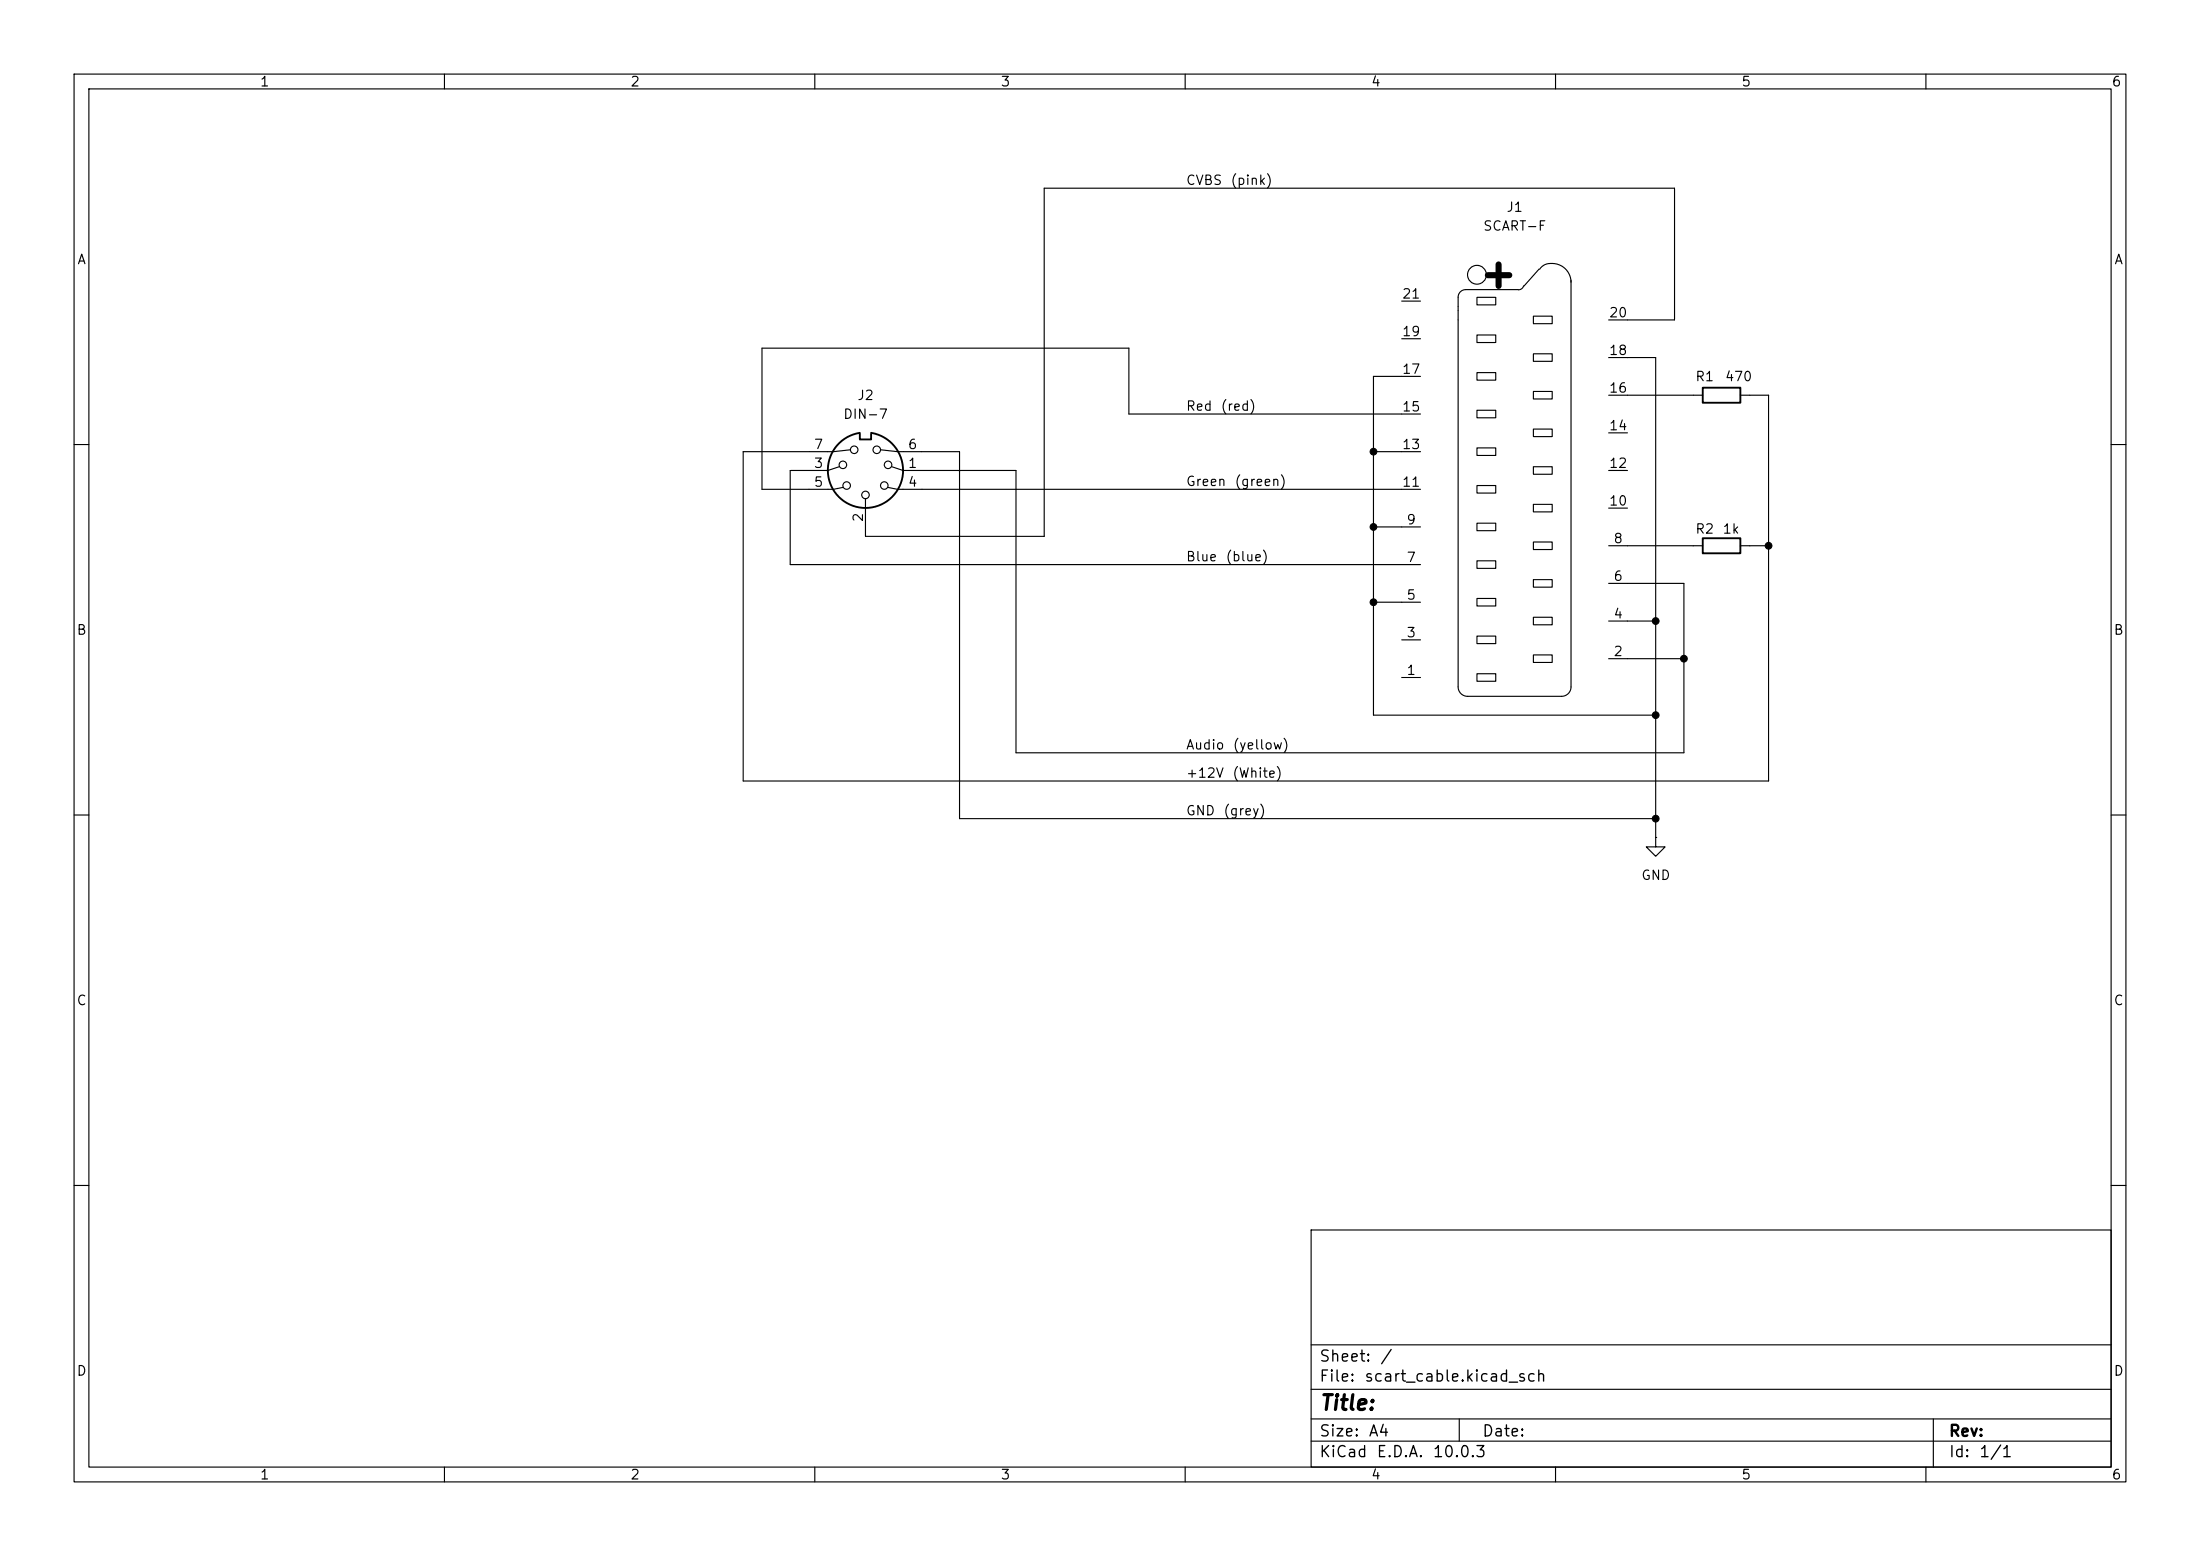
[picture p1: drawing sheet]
(kicad_sch
 (version 20260306)
 (generator "eeschema")
 (generator_version "10.0")
 (paper "A4")
 (lib_symbols
  (symbol "Connector:DIN-7"
   (pin_names
    (offset 1.016)) (exclude_from_sim no) (in_bom yes) (on_board yes)
   (in_pos_files yes)
   (duplicate_pin_numbers_are_jumpers no)
   (property "Reference" "J" (at 3.175 5.715 0) (show_name no) (do_not_autoplace no) (effects (font (size 1.27 1.27))))
   (property "Value" "DIN-7" (at 0 -6.604 0) (show_name no) (do_not_autoplace no) (effects (font (size 1.27 1.27))))
   (property "Footprint" "" (at 0 0 0) (show_name no) (do_not_autoplace no) (hide yes) (effects (font (size 1.27 1.27))))
   (property "Datasheet" "http://www.mouser.com/ds/2/18/40_c091_abd_e-75918.pdf" (at 0 0 0) (show_name no) (do_not_autoplace no) (hide yes) (effects (font (size 1.27 1.27))))
   (property "Description" "7-pin DIN connector" (at 0 0 0) (show_name no) (do_not_autoplace no) (hide yes) (effects (font (size 1.27 1.27))))
   (symbol "DIN-7_0_1"
    (polyline (pts (xy -5.08 2.54) (xy -4.318 2.54) (xy -3.048 2.286)) (stroke (width 0) (type default)) (fill (type none)))
    (polyline (pts (xy -5.08 0) (xy -3.556 -0.508)) (stroke (width 0) (type default)) (fill (type none)))
    (polyline (pts (xy -5.08 -2.54) (xy -4.318 -2.54) (xy -2.032 -2.794)) (stroke (width 0) (type default)) (fill (type none)))
    (circle (center -3.048 -0.762) (radius 0.508) (stroke (width 0) (type default)) (fill (type none)))
    (circle (center -2.54 2.032) (radius 0.508) (stroke (width 0) (type default)) (fill (type none)))
    (circle (center -1.524 -2.794) (radius 0.508) (stroke (width 0) (type default)) (fill (type none)))
    (polyline (pts (xy -0.762 -4.953) (xy -0.762 -4.191) (xy 0.762 -4.191) (xy 0.762 -4.953)) (stroke (width 0.254) (type default)) (fill (type none)))
    (arc (start 5.08 0) (mid 3.8673 -3.3444) (end 0.762 -5.08) (stroke (width 0.254) (type default)) (fill (type none)))
    (polyline (pts (xy 0 5.08) (xy 0 3.81)) (stroke (width 0) (type default)) (fill (type none)))
    (circle (center 0 3.302) (radius 0.508) (stroke (width 0) (type default)) (fill (type none)))
    (arc (start -5.08 0) (mid 0 5.0579) (end 5.08 0) (stroke (width 0.254) (type default)) (fill (type none)))
    (arc (start -0.762 -5.08) (mid -3.8597 -3.3379) (end -5.08 0) (stroke (width 0.254) (type default)) (fill (type none)))
    (circle (center 1.524 -2.794) (radius 0.508) (stroke (width 0) (type default)) (fill (type none)))
    (circle (center 2.54 2.032) (radius 0.508) (stroke (width 0) (type default)) (fill (type none)))
    (circle (center 3.048 -0.762) (radius 0.508) (stroke (width 0) (type default)) (fill (type none)))
    (polyline (pts (xy 5.08 2.54) (xy 4.318 2.54) (xy 3.048 2.286)) (stroke (width 0) (type default)) (fill (type none)))
    (polyline (pts (xy 5.08 0) (xy 3.556 -0.508)) (stroke (width 0) (type default)) (fill (type none)))
    (polyline (pts (xy 5.08 -2.54) (xy 4.318 -2.54) (xy 2.032 -2.794)) (stroke (width 0) (type default)) (fill (type none))))
   (symbol "DIN-7_1_1"
    (pin passive line (at -7.62 0 0) (length 2.54) (name "" (effects (font (size 1.27 1.27)))) (number "1" (effects (font (size 1.27 1.27)))))
    (pin passive line (at 0 7.62 270) (length 2.54) (name "" (effects (font (size 1.27 1.27)))) (number "2" (effects (font (size 1.27 1.27)))))
    (pin passive line (at 7.62 0 180) (length 2.54) (name "" (effects (font (size 1.27 1.27)))) (number "3" (effects (font (size 1.27 1.27)))))
    (pin passive line (at -7.62 2.54 0) (length 2.54) (name "" (effects (font (size 1.27 1.27)))) (number "4" (effects (font (size 1.27 1.27)))))
    (pin passive line (at 7.62 2.54 180) (length 2.54) (name "" (effects (font (size 1.27 1.27)))) (number "5" (effects (font (size 1.27 1.27)))))
    (pin passive line (at -7.62 -2.54 0) (length 2.54) (name "" (effects (font (size 1.27 1.27)))) (number "6" (effects (font (size 1.27 1.27)))))
    (pin passive line (at 7.62 -2.54 180) (length 2.54) (name "" (effects (font (size 1.27 1.27)))) (number "7" (effects (font (size 1.27 1.27))))))
   (embedded_fonts no))
  (symbol "Connector:SCART-F"
   (pin_names
    (offset 0.762) (hide yes)) (exclude_from_sim no) (in_bom yes) (on_board yes)
   (in_pos_files yes)
   (duplicate_pin_numbers_are_jumpers no)
   (property "Reference" "J" (at 0 31.75 0) (show_name no) (do_not_autoplace no) (effects (font (size 1.27 1.27))))
   (property "Value" "SCART-F" (at 1.016 -29.21 0) (show_name no) (do_not_autoplace no) (effects (font (size 1.27 1.27))))
   (property "Footprint" "" (at 0 1.27 0) (show_name no) (do_not_autoplace no) (hide yes) (effects (font (size 1.27 1.27))))
   (property "Datasheet" "" (at 0 1.27 0) (show_name no) (do_not_autoplace no) (hide yes) (effects (font (size 1.27 1.27))))
   (property "Description" "Prise Peritel" (at 0 0 0) (show_name no) (do_not_autoplace no) (hide yes) (effects (font (size 1.27 1.27))))
   (symbol "SCART-F_0_1"
    (polyline (pts (xy -7.62 24.6634) (xy -7.62 25.9334)) (stroke (width 0) (type default)) (fill (type none)))
    (polyline (pts (xy -7.62 24.6634) (xy -7.62 24.13)) (stroke (width 0) (type default)) (fill (type none)))
    (polyline (pts (xy -7.62 22.86) (xy -7.62 24.13)) (stroke (width 0) (type default)) (fill (type none)))
    (polyline (pts (xy -7.62 22.86) (xy -7.62 -26.67)) (stroke (width 0) (type default)) (fill (type none)))
    (polyline (pts (xy -6.604 26.9494) (xy 0.508 26.9494)) (stroke (width 0) (type default)) (fill (type none)))
    (arc (start -7.62 25.9334) (mid -7.3224 26.6518) (end -6.604 26.9494) (stroke (width 0) (type default)) (fill (type none)))
    (polyline (pts (xy -6.35 -27.94) (xy 6.35 -27.94)) (stroke (width 0) (type default)) (fill (type none)))
    (arc (start -6.35 -27.94) (mid -7.248 -27.568) (end -7.62 -26.67) (stroke (width 0) (type default)) (fill (type none)))
    (circle (center -5.08 28.956) (radius 1.27) (stroke (width 0) (type default)) (fill (type none)))
    (rectangle (start -5.08 25.908) (end -2.54 24.892) (stroke (width 0) (type default)) (fill (type none)))
    (rectangle (start -5.08 20.828) (end -2.54 19.812) (stroke (width 0) (type default)) (fill (type none)))
    (rectangle (start -5.08 15.748) (end -2.54 14.732) (stroke (width 0) (type default)) (fill (type none)))
    (rectangle (start -5.08 10.668) (end -2.54 9.652) (stroke (width 0) (type default)) (fill (type none)))
    (rectangle (start -5.08 5.588) (end -2.54 4.572) (stroke (width 0) (type default)) (fill (type none)))
    (rectangle (start -5.08 0.508) (end -2.54 -0.508) (stroke (width 0) (type default)) (fill (type none)))
    (rectangle (start -5.08 -4.572) (end -2.54 -5.588) (stroke (width 0) (type default)) (fill (type none)))
    (rectangle (start -5.08 -9.652) (end -2.54 -10.668) (stroke (width 0) (type default)) (fill (type none)))
    (rectangle (start -5.08 -14.732) (end -2.54 -15.748) (stroke (width 0) (type default)) (fill (type none)))
    (rectangle (start -5.08 -19.812) (end -2.54 -20.828) (stroke (width 0) (type default)) (fill (type none)))
    (rectangle (start -5.08 -24.892) (end -2.54 -25.908) (stroke (width 0) (type default)) (fill (type none)))
    (arc (start 1.2192 27.4574) (mid 0.955 27.0688) (end 0.508 26.924) (stroke (width 0) (type default)) (fill (type none)))
    (rectangle (start 2.54 23.368) (end 5.08 22.352) (stroke (width 0) (type default)) (fill (type none)))
    (rectangle (start 2.54 18.288) (end 5.08 17.272) (stroke (width 0) (type default)) (fill (type none)))
    (rectangle (start 2.54 13.208) (end 5.08 12.192) (stroke (width 0) (type default)) (fill (type none)))
    (rectangle (start 2.54 8.128) (end 5.08 7.112) (stroke (width 0) (type default)) (fill (type none)))
    (rectangle (start 2.54 3.048) (end 5.08 2.032) (stroke (width 0) (type default)) (fill (type none)))
    (rectangle (start 2.54 -2.032) (end 5.08 -3.048) (stroke (width 0) (type default)) (fill (type none)))
    (rectangle (start 2.54 -7.112) (end 5.08 -8.128) (stroke (width 0) (type default)) (fill (type none)))
    (rectangle (start 2.54 -12.192) (end 5.08 -13.208) (stroke (width 0) (type default)) (fill (type none)))
    (rectangle (start 2.54 -17.272) (end 5.08 -18.288) (stroke (width 0) (type default)) (fill (type none)))
    (rectangle (start 2.54 -22.352) (end 5.08 -23.368) (stroke (width 0) (type default)) (fill (type none)))
    (polyline (pts (xy 3.302 29.718) (xy 1.27 27.432)) (stroke (width 0) (type default)) (fill (type none)))
    (arc (start 3.3782 29.6926) (mid 4.0004 30.2733) (end 4.826 30.48) (stroke (width 0) (type default)) (fill (type none)))
    (polyline (pts (xy 4.826 30.48) (xy 5.08 30.48)) (stroke (width 0) (type default)) (fill (type none)))
    (arc (start 5.08 30.48) (mid 6.8761 29.7361) (end 7.62 27.94) (stroke (width 0) (type default)) (fill (type none)))
    (arc (start 7.62 -26.67) (mid 7.248 -27.568) (end 6.35 -27.94) (stroke (width 0) (type default)) (fill (type none)))
    (polyline (pts (xy 7.62 -26.67) (xy 7.62 28.2194)) (stroke (width 0) (type default)) (fill (type none)))
    (text "+" (at -1.778 29.21 0) (effects (font (size 3.81 3.81)
    (bold yes)))))
   (symbol "SCART-F_1_1"
    (pin passive line (at -15.24 -25.4 0) (length 2.54) (name "P1" (effects (font (size 1.27 1.27)))) (number "1" (effects (font (size 1.27 1.27)))))
    (pin passive line (at 15.24 -22.86 180) (length 2.54) (name "P2" (effects (font (size 1.27 1.27)))) (number "2" (effects (font (size 1.27 1.27)))))
    (pin passive line (at -15.24 -20.32 0) (length 2.54) (name "P3" (effects (font (size 1.27 1.27)))) (number "3" (effects (font (size 1.27 1.27)))))
    (pin passive line (at 15.24 -17.78 180) (length 2.54) (name "P4" (effects (font (size 1.27 1.27)))) (number "4" (effects (font (size 1.27 1.27)))))
    (pin passive line (at -15.24 -15.24 0) (length 2.54) (name "P5" (effects (font (size 1.27 1.27)))) (number "5" (effects (font (size 1.27 1.27)))))
    (pin passive line (at 15.24 -12.7 180) (length 2.54) (name "P6" (effects (font (size 1.27 1.27)))) (number "6" (effects (font (size 1.27 1.27)))))
    (pin passive line (at -15.24 -10.16 0) (length 2.54) (name "P7" (effects (font (size 1.27 1.27)))) (number "7" (effects (font (size 1.27 1.27)))))
    (pin passive line (at 15.24 -7.62 180) (length 2.54) (name "P8" (effects (font (size 1.27 1.27)))) (number "8" (effects (font (size 1.27 1.27)))))
    (pin passive line (at -15.24 -5.08 0) (length 2.54) (name "P9" (effects (font (size 1.27 1.27)))) (number "9" (effects (font (size 1.27 1.27)))))
    (pin passive line (at 15.24 -2.54 180) (length 2.54) (name "P10" (effects (font (size 1.27 1.27)))) (number "10" (effects (font (size 1.27 1.27)))))
    (pin passive line (at -15.24 0 0) (length 2.54) (name "P11" (effects (font (size 1.27 1.27)))) (number "11" (effects (font (size 1.27 1.27)))))
    (pin passive line (at 15.24 2.54 180) (length 2.54) (name "P12" (effects (font (size 1.27 1.27)))) (number "12" (effects (font (size 1.27 1.27)))))
    (pin passive line (at -15.24 5.08 0) (length 2.54) (name "P13" (effects (font (size 1.27 1.27)))) (number "13" (effects (font (size 1.27 1.27)))))
    (pin passive line (at 15.24 7.62 180) (length 2.54) (name "P14" (effects (font (size 1.27 1.27)))) (number "14" (effects (font (size 1.27 1.27)))))
    (pin passive line (at -15.24 10.16 0) (length 2.54) (name "P15" (effects (font (size 1.27 1.27)))) (number "15" (effects (font (size 1.27 1.27)))))
    (pin passive line (at 15.24 12.7 180) (length 2.54) (name "P16" (effects (font (size 1.27 1.27)))) (number "16" (effects (font (size 1.27 1.27)))))
    (pin passive line (at -15.24 15.24 0) (length 2.54) (name "P17" (effects (font (size 1.27 1.27)))) (number "17" (effects (font (size 1.27 1.27)))))
    (pin passive line (at 15.24 17.78 180) (length 2.54) (name "P18" (effects (font (size 1.27 1.27)))) (number "18" (effects (font (size 1.27 1.27)))))
    (pin passive line (at -15.24 20.32 0) (length 2.54) (name "P19" (effects (font (size 1.27 1.27)))) (number "19" (effects (font (size 1.27 1.27)))))
    (pin passive line (at 15.24 22.86 180) (length 2.54) (name "P20" (effects (font (size 1.27 1.27)))) (number "20" (effects (font (size 1.27 1.27)))))
    (pin passive line (at -15.24 25.4 0) (length 2.54) (name "P21" (effects (font (size 1.27 1.27)))) (number "21" (effects (font (size 1.27 1.27))))))
   (embedded_fonts no))
  (symbol "Device:R"
   (pin_numbers (hide yes))
   (pin_names
    (offset 0)) (exclude_from_sim no) (in_bom yes) (on_board yes)
   (in_pos_files yes)
   (duplicate_pin_numbers_are_jumpers no)
   (property "Reference" "R" (at 2.032 0 90) (show_name no) (do_not_autoplace no) (effects (font (size 1.27 1.27))))
   (property "Value" "R" (at 0 0 90) (show_name no) (do_not_autoplace no) (effects (font (size 1.27 1.27))))
   (property "Footprint" "" (at -1.778 0 90) (show_name no) (do_not_autoplace no) (hide yes) (effects (font (size 1.27 1.27))))
   (property "Datasheet" "" (at 0 0 0) (show_name no) (do_not_autoplace no) (hide yes) (effects (font (size 1.27 1.27))))
   (property "Description" "Resistor" (at 0 0 0) (show_name no) (do_not_autoplace no) (hide yes) (effects (font (size 1.27 1.27))))
   (symbol "R_0_1"
    (rectangle (start -1.016 -2.54) (end 1.016 2.54) (stroke (width 0.254) (type default)) (fill (type none))))
   (symbol "R_1_1"
    (pin passive line (at 0 3.81 270) (length 1.27) (name "" (effects (font (size 1.27 1.27)))) (number "1" (effects (font (size 1.27 1.27)))))
    (pin passive line (at 0 -3.81 90) (length 1.27) (name "" (effects (font (size 1.27 1.27)))) (number "2" (effects (font (size 1.27 1.27))))))
   (embedded_fonts no))
  (symbol "power:GND"
   (power global)
   (pin_numbers (hide yes))
   (pin_names
    (offset 0) (hide yes)) (exclude_from_sim no) (in_bom yes) (on_board yes)
   (in_pos_files yes)
   (duplicate_pin_numbers_are_jumpers no)
   (property "Reference" "#PWR" (at 0 -6.35 0) (show_name no) (do_not_autoplace no) (hide yes) (effects (font (size 1.27 1.27))))
   (property "Value" "GND" (at 0 -3.81 0) (show_name no) (do_not_autoplace no) (effects (font (size 1.27 1.27))))
   (property "Footprint" "" (at 0 0 0) (show_name no) (do_not_autoplace no) (hide yes) (effects (font (size 1.27 1.27))))
   (property "Datasheet" "" (at 0 0 0) (show_name no) (do_not_autoplace no) (hide yes) (effects (font (size 1.27 1.27))))
   (property "Description" "Power symbol creates a global label with name \"GND\" , ground" (at 0 0 0) (show_name no) (do_not_autoplace no) (hide yes) (effects (font (size 1.27 1.27))))
   (symbol "GND_0_1"
    (polyline (pts (xy 0 0) (xy 0 -1.27) (xy 1.27 -1.27) (xy 0 -2.54) (xy -1.27 -1.27) (xy 0 -1.27)) (stroke (width 0) (type default)) (fill (type none))))
   (symbol "GND_1_1"
    (pin power_in line (at 0 0 270) (length 0) (name "" (effects (font (size 1.27 1.27)))) (number "1" (effects (font (size 1.27 1.27))))))
   (embedded_fonts no)))
 (junction
  (at 238.76 73.66)
  (diameter 0)
  (color 0 0 0 0))
 (junction
  (at 185.42 81.28)
  (diameter 0)
  (color 0 0 0 0))
 (junction
  (at 185.42 71.12)
  (diameter 0)
  (color 0 0 0 0))
 (junction
  (at 223.52 83.82)
  (diameter 0)
  (color 0 0 0 0))
 (junction
  (at 223.52 110.49)
  (diameter 0)
  (color 0 0 0 0))
 (junction
  (at 227.33 88.9)
  (diameter 0)
  (color 0 0 0 0))
 (junction
  (at 223.52 96.52)
  (diameter 0)
  (color 0 0 0 0))
 (junction
  (at 185.42 60.96)
  (diameter 0)
  (color 0 0 0 0))
 (wire
  (pts (xy 185.42 81.28) (xy 189.23 81.28))
  (stroke (width 0) (type default)))
 (wire
  (pts (xy 185.42 50.8) (xy 185.42 60.96))
  (stroke (width 0) (type default)))
 (wire
  (pts (xy 185.42 71.12) (xy 185.42 60.96))
  (stroke (width 0) (type default)))
 (wire
  (pts (xy 227.33 78.74) (xy 219.71 78.74))
  (stroke (width 0) (type default)))
 (wire
  (pts (xy 219.71 43.18) (xy 226.06 43.18))
  (stroke (width 0) (type default)))
 (wire
  (pts (xy 219.71 73.66) (xy 228.6 73.66))
  (stroke (width 0) (type default)))
 (wire
  (pts (xy 223.52 83.82) (xy 219.71 83.82))
  (stroke (width 0) (type default)))
 (wire
  (pts (xy 185.42 71.12) (xy 185.42 81.28))
  (stroke (width 0) (type default)))
 (wire
  (pts (xy 102.87 46.99) (xy 152.4 46.99))
  (stroke (width 0) (type default)))
 (wire
  (pts (xy 236.22 53.34) (xy 238.76 53.34))
  (stroke (width 0) (type default)))
 (wire
  (pts (xy 102.87 66.04) (xy 102.87 46.99))
  (stroke (width 0) (type default)))
 (wire
  (pts (xy 124.46 66.04) (xy 189.23 66.04))
  (stroke (width 0) (type default)))
 (wire
  (pts (xy 185.42 60.96) (xy 189.23 60.96))
  (stroke (width 0) (type default)))
 (wire
  (pts (xy 100.33 105.41) (xy 100.33 60.96))
  (stroke (width 0) (type default)))
 (wire
  (pts (xy 152.4 55.88) (xy 189.23 55.88))
  (stroke (width 0) (type default)))
 (wire
  (pts (xy 223.52 48.26) (xy 223.52 83.82))
  (stroke (width 0) (type default)))
 (wire
  (pts (xy 100.33 60.96) (xy 109.22 60.96))
  (stroke (width 0) (type default)))
 (wire
  (pts (xy 100.33 105.41) (xy 238.76 105.41))
  (stroke (width 0) (type default)))
 (wire
  (pts (xy 219.71 88.9) (xy 227.33 88.9))
  (stroke (width 0) (type default)))
 (wire
  (pts (xy 140.97 25.4) (xy 226.06 25.4))
  (stroke (width 0) (type default)))
 (wire
  (pts (xy 238.76 73.66) (xy 236.22 73.66))
  (stroke (width 0) (type default)))
 (wire
  (pts (xy 140.97 25.4) (xy 140.97 72.39))
  (stroke (width 0) (type default)))
 (wire
  (pts (xy 140.97 72.39) (xy 116.84 72.39))
  (stroke (width 0) (type default)))
 (wire
  (pts (xy 223.52 83.82) (xy 223.52 96.52))
  (stroke (width 0) (type default)))
 (wire
  (pts (xy 219.71 53.34) (xy 228.6 53.34))
  (stroke (width 0) (type default)))
 (wire
  (pts (xy 226.06 43.18) (xy 226.06 25.4))
  (stroke (width 0) (type default)))
 (wire
  (pts (xy 106.68 76.2) (xy 189.23 76.2))
  (stroke (width 0) (type default)))
 (wire
  (pts (xy 238.76 73.66) (xy 238.76 105.41))
  (stroke (width 0) (type default)))
 (wire
  (pts (xy 189.23 71.12) (xy 185.42 71.12))
  (stroke (width 0) (type default)))
 (wire
  (pts (xy 227.33 88.9) (xy 227.33 78.74))
  (stroke (width 0) (type default)))
 (wire
  (pts (xy 219.71 48.26) (xy 223.52 48.26))
  (stroke (width 0) (type default)))
 (wire
  (pts (xy 106.68 76.2) (xy 106.68 63.5))
  (stroke (width 0) (type default)))
 (wire
  (pts (xy 124.46 63.5) (xy 137.16 63.5))
  (stroke (width 0) (type default)))
 (wire
  (pts (xy 185.42 81.28) (xy 185.42 96.52))
  (stroke (width 0) (type default)))
 (wire
  (pts (xy 223.52 96.52) (xy 223.52 110.49))
  (stroke (width 0) (type default)))
 (wire
  (pts (xy 129.54 110.49) (xy 223.52 110.49))
  (stroke (width 0) (type default)))
 (wire
  (pts (xy 238.76 53.34) (xy 238.76 73.66))
  (stroke (width 0) (type default)))
 (wire
  (pts (xy 106.68 63.5) (xy 109.22 63.5))
  (stroke (width 0) (type default)))
 (wire
  (pts (xy 137.16 101.6) (xy 227.33 101.6))
  (stroke (width 0) (type default)))
 (wire
  (pts (xy 152.4 46.99) (xy 152.4 55.88))
  (stroke (width 0) (type default)))
 (wire
  (pts (xy 185.42 96.52) (xy 223.52 96.52))
  (stroke (width 0) (type default)))
 (wire
  (pts (xy 189.23 50.8) (xy 185.42 50.8))
  (stroke (width 0) (type default)))
 (wire
  (pts (xy 137.16 63.5) (xy 137.16 101.6))
  (stroke (width 0) (type default)))
 (wire
  (pts (xy 223.52 110.49) (xy 223.52 113.03))
  (stroke (width 0) (type default)))
 (wire
  (pts (xy 124.46 60.96) (xy 129.54 60.96))
  (stroke (width 0) (type default)))
 (wire
  (pts (xy 129.54 60.96) (xy 129.54 110.49))
  (stroke (width 0) (type default)))
 (wire
  (pts (xy 116.84 72.39) (xy 116.84 71.12))
  (stroke (width 0) (type default)))
 (wire
  (pts (xy 109.22 66.04) (xy 102.87 66.04))
  (stroke (width 0) (type default)))
 (wire
  (pts (xy 227.33 88.9) (xy 227.33 101.6))
  (stroke (width 0) (type default)))
 (label "GND (grey)"
  (at 160.02 110.49 0)
  (effects (font (size 1.27 1.27)) (justify left bottom)))
 (label "Blue (blue)"
  (at 160.02 76.2 0)
  (effects (font (size 1.27 1.27)) (justify left bottom)))
 (label "CVBS (pink)"
  (at 160.02 25.4 0)
  (effects (font (size 1.27 1.27)) (justify left bottom)))
 (label "Audio (yellow)"
  (at 160.02 101.6 0)
  (effects (font (size 1.27 1.27)) (justify left bottom)))
 (label "+12V (White)"
  (at 160.02 105.41 0)
  (effects (font (size 1.27 1.27)) (justify left bottom)))
 (label "Red (red)"
  (at 160.02 55.88 0)
  (effects (font (size 1.27 1.27)) (justify left bottom)))
 (label "Green (green)"
  (at 160.02 66.04 0)
  (effects (font (size 1.27 1.27)) (justify left bottom)))
 (symbol
  (lib_id "Device:R")
  (at 232.41 73.66 90)
  (unit 1)
  (body_style 1)
  (exclude_from_sim no)
  (in_bom yes)
  (on_board yes)
  (in_pos_files yes)
  (dnp no)
  (property "Reference" "R2" (at 230.124 71.374 90) (show_name no) (do_not_autoplace no) (effects (font (size 1.27 1.27))))
  (property "Value" "1k" (at 233.68 71.374 90) (show_name no) (do_not_autoplace no) (effects (font (size 1.27 1.27))))
  (property "Footprint" "" (at 232.41 75.438 90) (hide yes) (show_name no) (do_not_autoplace no) (effects (font (size 1.27 1.27))))
  (property "Datasheet" "" (at 232.41 73.66 0) (hide yes) (show_name no) (do_not_autoplace no) (effects (font (size 1.27 1.27))))
  (property "Description" "Resistor" (at 232.41 73.66 0) (hide yes) (show_name no) (do_not_autoplace no) (effects (font (size 1.27 1.27))))
  (pin "2")
  (pin "1"))
 (symbol
  (lib_id "Device:R")
  (at 232.41 53.34 90)
  (unit 1)
  (body_style 1)
  (exclude_from_sim no)
  (in_bom yes)
  (on_board yes)
  (in_pos_files yes)
  (dnp no)
  (property "Reference" "R1" (at 230.124 50.8 90) (show_name no) (do_not_autoplace no) (effects (font (size 1.27 1.27))))
  (property "Value" "470" (at 234.696 50.8 90) (show_name no) (do_not_autoplace no) (effects (font (size 1.27 1.27))))
  (property "Footprint" "" (at 232.41 55.118 90) (hide yes) (show_name no) (do_not_autoplace no) (effects (font (size 1.27 1.27))))
  (property "Datasheet" "" (at 232.41 53.34 0) (hide yes) (show_name no) (do_not_autoplace no) (effects (font (size 1.27 1.27))))
  (property "Description" "Resistor" (at 232.41 53.34 0) (hide yes) (show_name no) (do_not_autoplace no) (effects (font (size 1.27 1.27))))
  (pin "2")
  (pin "1"))
 (symbol
  (lib_id "Connector:SCART-F")
  (at 204.47 66.04 0)
  (unit 1)
  (body_style 1)
  (exclude_from_sim no)
  (in_bom yes)
  (on_board yes)
  (in_pos_files yes)
  (dnp no)
  (fields_autoplaced yes)
  (property "Reference" "J1" (at 204.47 27.94 0) (show_name no) (do_not_autoplace no) (effects (font (size 1.27 1.27))))
  (property "Value" "SCART-F" (at 204.47 30.48 0) (show_name no) (do_not_autoplace no) (effects (font (size 1.27 1.27))))
  (property "Footprint" "" (at 204.47 64.77 0) (hide yes) (show_name no) (do_not_autoplace no) (effects (font (size 1.27 1.27))))
  (property "Datasheet" "" (at 204.47 64.77 0) (hide yes) (show_name no) (do_not_autoplace no) (effects (font (size 1.27 1.27))))
  (property "Description" "Prise Peritel" (at 204.47 66.04 0) (hide yes) (show_name no) (do_not_autoplace no) (effects (font (size 1.27 1.27))))
  (pin "6")
  (pin "13")
  (pin "5")
  (pin "8")
  (pin "11")
  (pin "7")
  (pin "2")
  (pin "1")
  (pin "3")
  (pin "15")
  (pin "14")
  (pin "12")
  (pin "18")
  (pin "19")
  (pin "17")
  (pin "9")
  (pin "21")
  (pin "10")
  (pin "20")
  (pin "4")
  (pin "16"))
 (symbol
  (lib_id "power:GND")
  (at 223.52 113.03 0)
  (unit 1)
  (body_style 1)
  (exclude_from_sim no)
  (in_bom yes)
  (on_board yes)
  (in_pos_files yes)
  (dnp no)
  (fields_autoplaced yes)
  (property "Reference" "#PWR01" (at 223.52 119.38 0) (hide yes) (show_name no) (do_not_autoplace no) (effects (font (size 1.27 1.27))))
  (property "Value" "GND" (at 223.52 118.11 0) (show_name no) (do_not_autoplace no) (effects (font (size 1.27 1.27))))
  (property "Footprint" "" (at 223.52 113.03 0) (hide yes) (show_name no) (do_not_autoplace no) (effects (font (size 1.27 1.27))))
  (property "Datasheet" "" (at 223.52 113.03 0) (hide yes) (show_name no) (do_not_autoplace no) (effects (font (size 1.27 1.27))))
  (property "Description" "Power symbol creates a global label with name \"GND\" , ground" (at 223.52 113.03 0) (hide yes) (show_name no) (do_not_autoplace no) (effects (font (size 1.27 1.27))))
  (pin "1"))
 (symbol
  (lib_id "Connector:DIN-7")
  (at 116.84 63.5 180)
  (unit 1)
  (body_style 1)
  (exclude_from_sim no)
  (in_bom yes)
  (on_board yes)
  (in_pos_files yes)
  (dnp no)
  (fields_autoplaced yes)
  (property "Reference" "J2" (at 116.8399 53.34 0) (show_name no) (do_not_autoplace no) (effects (font (size 1.27 1.27))))
  (property "Value" "DIN-7" (at 116.8399 55.88 0) (show_name no) (do_not_autoplace no) (effects (font (size 1.27 1.27))))
  (property "Footprint" "" (at 116.84 63.5 0) (hide yes) (show_name no) (do_not_autoplace no) (effects (font (size 1.27 1.27))))
  (property "Datasheet" "http://www.mouser.com/ds/2/18/40_c091_abd_e-75918.pdf" (at 116.84 63.5 0) (hide yes) (show_name no) (do_not_autoplace no) (effects (font (size 1.27 1.27))))
  (property "Description" "7-pin DIN connector" (at 116.84 63.5 0) (hide yes) (show_name no) (do_not_autoplace no) (effects (font (size 1.27 1.27))))
  (pin "7")
  (pin "2")
  (pin "6")
  (pin "5")
  (pin "4")
  (pin "3")
  (pin "1"))
 (sheet_instances
  (path ""
   (page "1")))
 (embedded_fonts no))
